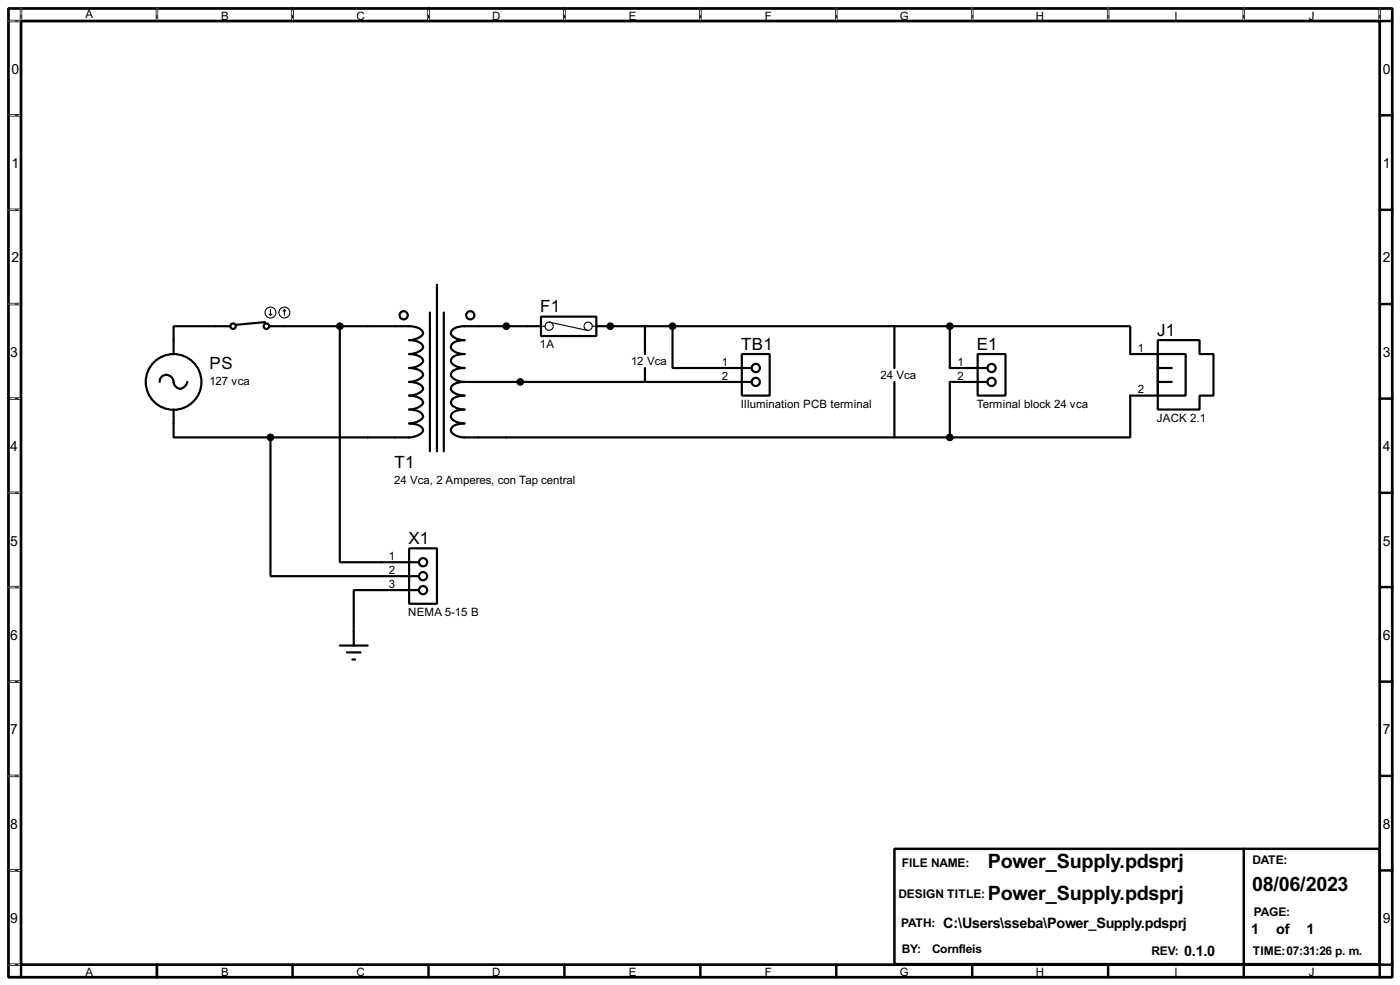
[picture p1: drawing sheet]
<svg xmlns="http://www.w3.org/2000/svg" width="256mm" height="180mm" viewBox="0 0 256 180" stroke-linecap="round" stroke-linejoin="round" font-family="sans-serif">
<path d="M1.6 1.6h253.5v177.3h-253.5zM3.9 3.9h248.9v172.7h-248.9z" fill="none" stroke="#000" stroke-width=".5"/>
<g fill="none" stroke="#000" stroke-width=".45">
<path d="M3.9 1.6v2.3h-2.3M28.8 1.6v2.3M53.6 1.6v2.3M78.5 1.6v2.3M103.4 1.6v2.3M128.3 1.6v2.3M153.2 1.6v2.3M178.1 1.6v2.3M203 1.6v2.3M227.9 1.6v2.3M252.8 1.6v2.3h2.3M1.6 21.1h2.3"/>
<path d="M1.6 38.4h2.3M252.8 21.1h2.3M252.8 38.4h2.3M1.6 55.7h2.3M252.8 55.7h2.3M1.6 73h2.3M252.8 73h2.3M1.6 90.2h2.3M252.8 90.2h2.3M1.6 107.5h2.3M252.8 107.5h2.3M1.6 124.8h2.3"/>
<path d="M252.8 124.8h2.3M1.6 142h2.3M1.6 159.3h2.3M163.9 155.4h88.9v21.1h-88.9zM227.9 155.4v21.1M252.8 142h2.3M252.8 159.3h2.3M1.6 176.6h2.3v2.3M28.8 176.6v2.3M53.6 176.6v2.3M78.5 176.6v2.3M103.4 176.6v2.3"/>
<path d="M128.3 176.6v2.3M153.2 176.6v2.3M178.1 176.6v2.3M203 176.6v2.3M227.9 176.6v2.3M255.1 176.6h-2.3v2.3"/>
</g>
<g fill="none" stroke="#fff" stroke-width=".18">
<path d="M1.3 3.9h2.3M3.9 1.3v2.3M28.8 1.3v2.3M53.6 1.3v2.3M78.5 1.3v2.3M103.4 1.3v2.3M128.3 1.3v2.3M153.2 1.3v2.3M178.1 1.3v2.3M203 1.3v2.3M227.9 1.3v2.3M252.8 1.3v2.3"/>
<path d="M1.3 21.1h2.3M1.3 38.4h2.3M1.3 55.7h2.3M1.3 73h2.3M1.3 90.2h2.3M1.3 107.5h2.3M1.3 124.8h2.3M1.3 142h2.3M1.3 159.3h2.3M1.3 176.6h2.3"/>
</g>
<g fill="none" stroke="#000" stroke-width=".18" stroke-dasharray=".5 1">
<path d="M1.3 3.9h2.3M3.9 1.3v2.3M28.8 1.3v2.3M53.6 1.3v2.3M78.5 1.3v2.3M103.4 1.3v2.3M128.3 1.3v2.3M153.2 1.3v2.3M178.1 1.3v2.3M203 1.3v2.3M227.9 1.3v2.3M252.8 1.3v2.3"/>
<path d="M1.3 21.1h2.3M1.3 38.4h2.3M1.3 55.7h2.3M1.3 73h2.3M1.3 90.2h2.3M1.3 107.5h2.3M1.3 124.8h2.3M1.3 142h2.3M1.3 159.3h2.3M1.3 176.6h2.3"/>
</g>
<g fill="none" stroke="#000" stroke-width=".4">
<path d="M42.2 59.7h-10.4v5.1M48.6 59l-5.4 .5M49.3 59.7h25.7a2.33 2.33 0 0 1 2.5 1.3 2.68 2.68 0 0 1-2.5 1.3 3.1 3.1 0 0 1 2.4 .9 .88 .88 0 0 1-.7 1.2l-1.1 .3-.6 .1a3.2 3.2 0 0 1 2.4 .9 .9 .9 0 0 1-.7 1.2l-1.1 .4-.6 .1a3.2 3.2 0 0 1 2.4 .8 .89 .89 0 0 1-.7 1.2l-1.1 .4-.6 .1a3.2 3.2 0 0 1 2.4 .9 .86 .86 0 0 1-.7 1.2l-1.1 .3-.6 .1a2.33 2.33 0 0 1 2.5 1.3 2.68 2.68 0 0 1-2.5 1.3 3.1 3.1 0 0 1 2.4 .9 .88 .88 0 0 1-.7 1.2l-1.1 .3-.6 .1a3.2 3.2 0 0 1 2.4 .9 .9 .9 0 0 1-.7 1.2l-1.1 .4-.6 .1h-25.4M62.3 59.7v43.2h14.5M78.8 57.2v25.4M80.1 52.1v30.5M81.3 57.2v25.4M99.1 58h10.2v3.5h-10.2zM99.1 59.7h-14a2.8 2.8 0 0 0-2.4 .9 .89 .89 0 0 0 .6 1.2l1.1 .4 .7 .1a2.77 2.77 0 0 0-2.4 .9 .9 .9 0 0 0 .6 1.2l1.1 .3 .7 .1a2.84 2.84 0 0 0-2.4 .9 .93 .93 0 0 0 .6 1.2l1.1 .4 .7 .1a2.84 2.84 0 0 0-2.4 .8 .91 .91 0 0 0 .6 1.2l1.1 .4 .7 .1M109.3 59.7h64.7M118.2 59.7v5.1M123.2 59.7v7.7h14.5"/>
<path d="M163.9 59.7v7.7M174 59.7h33.1v5.1h5M174 59.7v7.7h6.9M29.3 69.9a1.28 1.28 0 0 1 1.2-1.3 1.28 1.28 0 0 1 1.3 1.3 1.23 1.23 0 0 0 1.1 1.2 1.23 1.23 0 0 0 1.3-.9l.1-.3M31.8 75v5.1h17.8M85.1 69.9a2.84 2.84 0 0 0-2.4 .9 .88 .88 0 0 0 .6 1.2l1.1 .3 .7 .1a2.8 2.8 0 0 0-2.4 .9 .89 .89 0 0 0 .6 1.2l1.1 .4 .7 .1a2.77 2.77 0 0 0-2.4 .9 .9 .9 0 0 0 .6 1.2l1.1 .3 .7 .1a2.84 2.84 0 0 0-2.4 .9 .93 .93 0 0 0 .6 1.2l1.1 .4 .7 .1h88.9M85.1 69.9h52.6M118.2 67.4v2.5M135.9 64.8h5.1v7.6h-5.1zM163.9 69.9v10.2M179.1 64.8h5.1v7.6h-5.1zM180.9 69.9h-6.9v10.2"/>
<path d="M212.1 62.3h7.7v2.5h2.5v7.6h-2.5v2.6h-7.7zM212.1 64.8h5.1v7.6h-5.1zM212.1 72.4h-5v7.7h-33.1M212.1 69.9h2.6M212.1 67.4h2.6M49.6 80.1v25.4h27.2M62.3 118.2h5.1M63.6 119.4h2.5M75 100.4h5.1v10.1h-5.1zM76.8 108h-12v10.2M64.6 120.7h.5"/>
<circle cx="42.7" cy="59.7" r=".5"/>
<circle cx="48.8" cy="59.7" r=".5"/>
<circle cx="73.9" cy="57.7" r=".75"/>
<circle cx="86.1" cy="57.7" r=".75"/>
<circle cx="31.8" cy="69.9" r="5.1"/>
<circle cx="138.4" cy="67.4" r=".75"/>
<circle cx="138.4" cy="69.9" r=".75"/>
<circle cx="181.6" cy="67.4" r=".75"/>
<circle cx="181.6" cy="69.9" r=".75"/>
<circle cx="77.5" cy="102.9" r=".75"/>
<circle cx="77.5" cy="108" r=".75"/>
<circle cx="77.5" cy="105.5" r=".75"/>
</g>
<g fill="#000">
<circle cx="92.8" cy="59.7" r=".2"/>
<circle cx="111.8" cy="59.7" r=".2"/>
</g>
<g fill="none" stroke="#000" stroke-width=".2">
<path d="M49.3 57.5l.3 .2M49.6 56.7v1M49.8 57.5l-.2 .2M52.1 56.7l-.2 .3M52.1 56.7l.3 .3M52.1 56.7v1M99.1 59.7h.8M100.6 59l7.2 1.5M108.5 59.7h.8"/>
<circle cx="49.5" cy="57.2" r="1"/>
<circle cx="52.1" cy="57.2" r="1"/>
<circle cx="100.6" cy="59.7" r=".75"/>
<circle cx="107.7" cy="59.7" r=".75"/>
</g>
<g fill="#000" stroke="#000" stroke-width=".4">
<circle cx="62.2" cy="59.7" r=".5"/>
<circle cx="92.7" cy="59.7" r=".5"/>
<circle cx="111.8" cy="59.7" r=".5"/>
<circle cx="123.2" cy="59.7" r=".5"/>
<circle cx="174" cy="59.7" r=".5"/>
<circle cx="95.3" cy="69.9" r=".5"/>
<circle cx="49.5" cy="80.1" r=".5"/>
<circle cx="174" cy="80.1" r=".5"/>
</g>
<g font-size="4.1">
<text x="181" y="158.9">Power_Supply.pdsprj</text>
<text x="181" y="164.8">Power_Supply.pdsprj</text>
<text x="229.4" y="163">08/06/2023</text>
</g>
<g font-size="3.5">
<text x="99" y="57.1">F1</text>
<text x="135.8" y="64">TB1</text>
<text x="179" y="64">E1</text>
<text x="212" y="61.4">J1</text>
<text x="38.4" y="67.5">PS</text>
<text x="72.3" y="85.7">T1</text>
<text x="74.8" y="99.6">X1</text>
</g>
<g font-size="3">
<text x="172.8" y="169.8">C:\Users\sseba\Power_Supply.pdsprj</text>
<text x="229.2" y="170.9">1</text>
<text x="233.8" y="170.9">of</text>
<text x="239.4" y="170.9">1</text>
<text x="217" y="174.9">0.1.0</text>
</g>
<g font-size="2.9">
<text x="2.1" y="13.5">0</text>
<text x="253.4" y="13.5">0</text>
<text x="2.1" y="30.7">1</text>
<text x="253.4" y="30.7">1</text>
<text x="2.1" y="48">2</text>
<text x="253.4" y="48">2</text>
<text x="1.9" y="65.3">3</text>
<text x="253.4" y="65.3">3</text>
<text x="1.9" y="82.5">4</text>
<text x="253.4" y="82.5">4</text>
<text x="1.9" y="99.9">5</text>
<text x="253.4" y="99.9">5</text>
<text x="1.9" y="117.1">6</text>
<text x="253.4" y="117.1">6</text>
<text x="1.9" y="134.4">7</text>
<text x="253.4" y="134.4">7</text>
<text x="1.9" y="151.7">8</text>
<text x="253.4" y="151.7">8</text>
<text x="1.9" y="168.9">9</text>
<text x="253.4" y="168.9">9</text>
</g>
<g font-size="2.5">
<text x="165.2" y="158.7">FILE NAME:</text>
<text x="229.4" y="158.2">DATE:</text>
<text x="164.6" y="164.3">DESIGN TITLE:</text>
<text x="229.7" y="167.6">PAGE:</text>
<text x="165.1" y="169.6">PATH:</text>
<text x="165.2" y="174.5">BY:</text>
<text x="170.7" y="174.5">Cornfleis</text>
<text x="210.9" y="174.7">REV:</text>
<text x="229.5" y="174.7">TIME:07:31:26 p. m.</text>
</g>
<g font-size="2.4">
<text x="15.6" y="3.4">A</text>
<text x="40.5" y="3.6">B</text>
<text x="65.3" y="3.6">C</text>
<text x="90.2" y="3.6">D</text>
<text x="115.2" y="3.6">E</text>
<text x="140.1" y="3.6">F</text>
<text x="164.8" y="3.6">G</text>
<text x="189.8" y="3.6">H</text>
<text x="215.1" y="3.6">I</text>
<text x="239.8" y="3.6">J</text>
<text x="98.9" y="63.7">1A</text>
<text x="208.5" y="64.4">1</text>
<text x="38.4" y="70.4">127 vca</text>
<text x="115.6" y="66.8">12 Vca</text>
<text x="132.3" y="67">1</text>
<text x="132.3" y="69.5">2</text>
<text x="161.3" y="69.4">24 Vca</text>
<text x="175.4" y="67">1</text>
<text x="175.4" y="69.5">2</text>
<text x="208.5" y="72">2</text>
<text x="135.7" y="74.6">Illumination PCB terminal</text>
<text x="178.9" y="74.6">Terminal block 24 vca</text>
<text x="211.9" y="77.2">JACK 2.1</text>
<text x="72.2" y="88.6">24 Vca, 2 Amperes, con Tap central</text>
<text x="71.3" y="102.5">1</text>
<text x="71.3" y="105.1">2</text>
<text x="71.3" y="107.6">3</text>
<text x="74.8" y="112.7">NEMA 5-15 B</text>
<text x="15.6" y="178.7">A</text>
<text x="40.5" y="178.7">B</text>
<text x="65.3" y="178.7">C</text>
<text x="90.2" y="178.7">D</text>
<text x="115.2" y="178.7">E</text>
<text x="140.1" y="178.7">F</text>
<text x="164.8" y="178.7">G</text>
<text x="189.8" y="178.7">H</text>
<text x="215.1" y="178.7">I</text>
<text x="239.8" y="178.7">J</text>
</g>
</svg>
